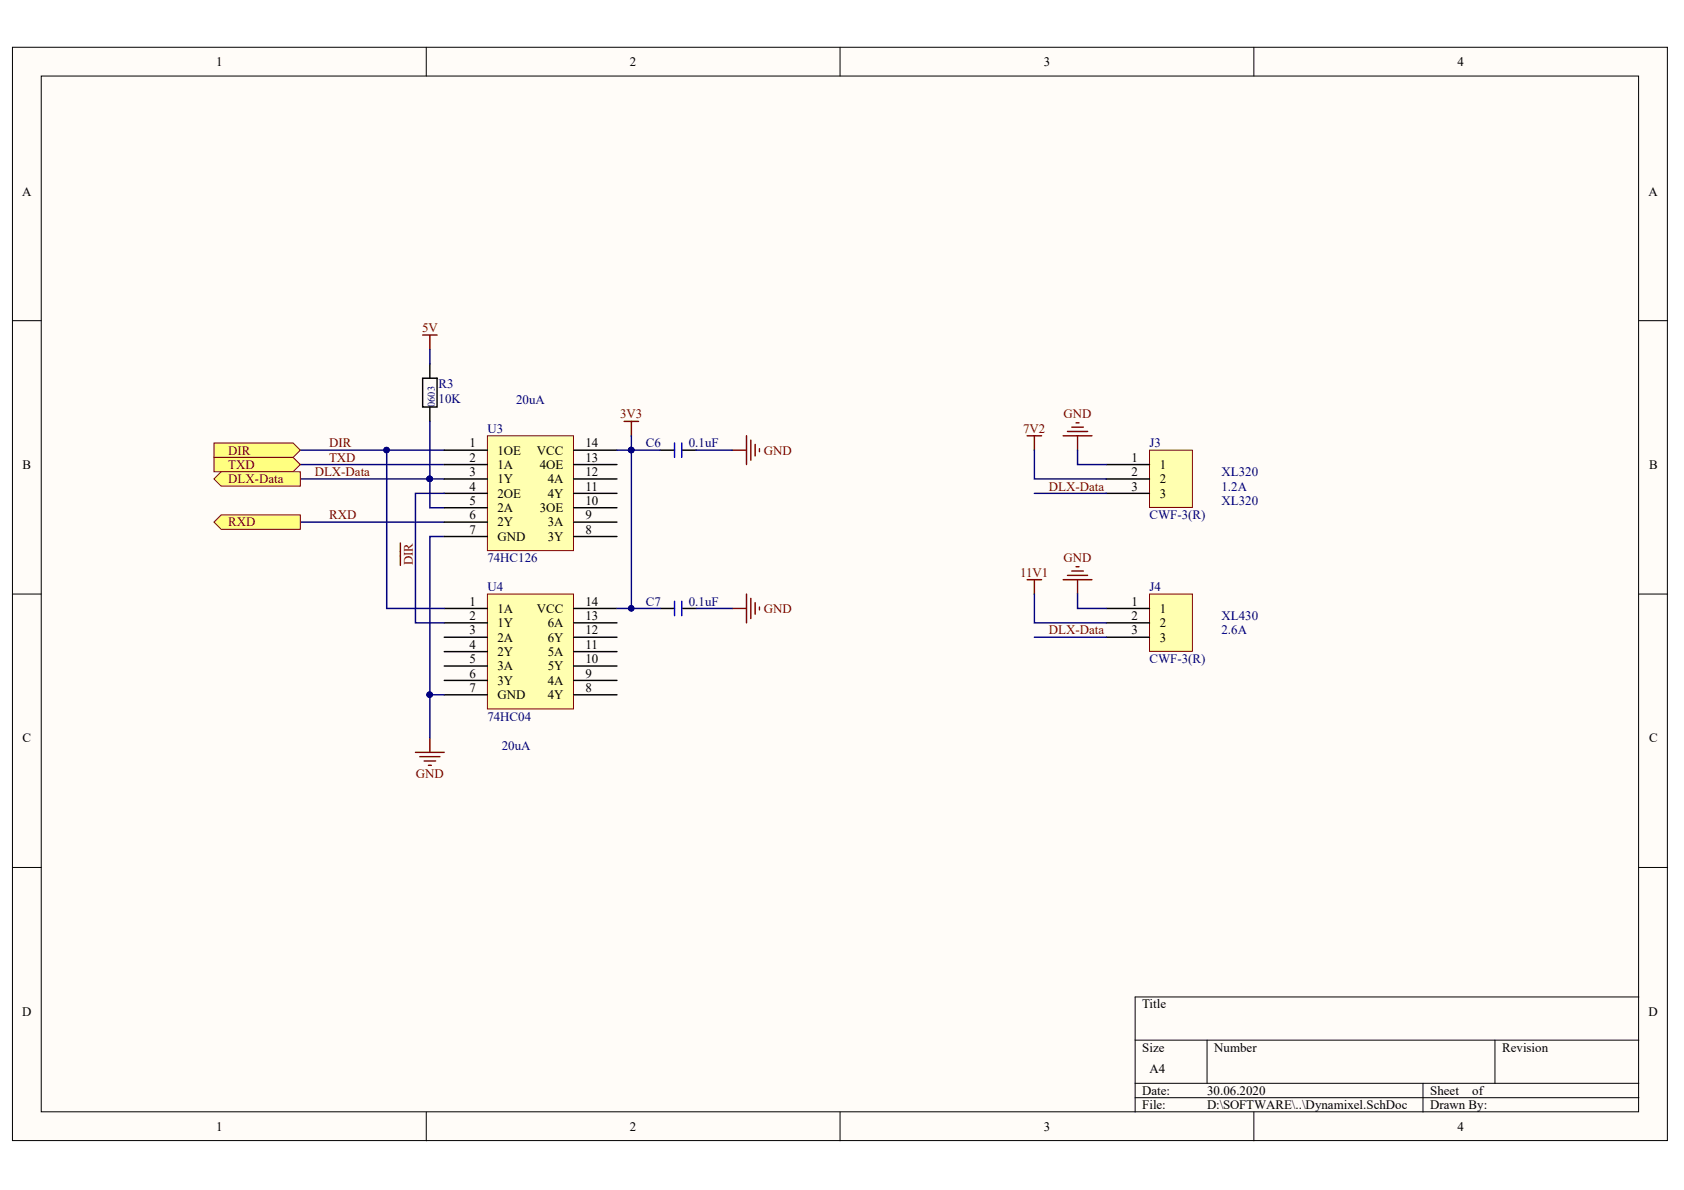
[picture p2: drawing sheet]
<svg xmlns="http://www.w3.org/2000/svg" width="297mm" height="210mm" viewBox="0 0 297 210" stroke-linecap="round" stroke-linejoin="round" font-family="sans-serif">
<g fill="#fffcf8" stroke="#000" stroke-width=".18">
<path d="M2.2 8.3h291.9v192.9h-291.9z"/>
<path d="M7.3 13.4h281.7v182.7h-281.7z"/>
</g>
<g fill="none" stroke="#000" stroke-width=".18">
<path d="M75.2 8.3v5.1M148.2 8.3v5.1M221.2 8.3v5.1M2.2 56.6h5.1M289.1 56.6h5.1M2.2 104.8h5.1M289.1 104.8h5.1M2.2 153h5.1M289.1 153h5.1M289.1 175.9h-88.9v20.3M75.2 196.2v5M148.2 196.2v5"/>
<path d="M200.2 183.5h88.9M200.2 191.1h88.9M200.2 193.6h88.9M212.9 183.5v7.6M221.2 196.2v5M251 191.1v5.1M263.7 183.5v7.6"/>
</g>
<path d="M202.8 104.8h7.5v10.1h-7.5z" fill="#ffffb0" stroke="#800000" stroke-width=".18"/>
<path d="M74.6 66.7h2.5v5.1h-2.5zM75.8 64.2v2.5M75.8 71.8v2.5M195.1 107.3h7.7M195.1 109.9h7.7M195.1 112.4h7.7" fill="none" stroke="#000" stroke-width=".25"/>
<path d="M189.8 100h.5M187.5 102.2h5.1M188.3 101.5h3.5M189.1 100.7h2M190.1 102.2v2.6M73.3 132.7h5.1M74 133.5h3.6M74.8 134.2h2M75.6 135h.5M75.8 130.2v2.5" fill="none" stroke="#800000" stroke-width=".25"/>
<path d="M53 79.4h25.4M53 84.5h25.4M53 81.9h25.4M53 92.1h25.4M75.8 84.5v5.1h2.6M78.4 94.6h-2.6v35.6M190.1 104.8v2.5h5" fill="none" stroke="#000080" stroke-width=".25"/>
<g fill="#000080" stroke="#000080" stroke-width=".18">
<circle cx="68.2" cy="79.4" r=".48"/>
<circle cx="75.8" cy="84.5" r=".49"/>
<circle cx="75.8" cy="122.5" r=".49"/>
</g>
<path d="M86 76.9h15.2v20.2h-15.2z" fill="#ffffb0" stroke="#800000" stroke-width=".18"/>
<g fill="none" stroke="#000" stroke-width=".25">
<path d="M78.4 79.4h7.6M101.2 79.4h7.6M78.4 81.9h7.6M78.4 94.6h7.6M78.4 92.1h7.6M78.4 89.6h7.6M78.4 87h7.6M78.4 84.5h7.6M101.2 81.9h7.6M101.2 94.6h7.6M101.2 92.1h7.6M101.2 89.6h7.6"/>
<path d="M101.2 87h7.6M101.2 84.5h7.6"/>
</g>
<path d="M86 104.8h15.2v20.2h-15.2z" fill="#ffffb0" stroke="#800000" stroke-width=".18"/>
<g fill="none" stroke="#000" stroke-width=".25">
<path d="M116.4 79.4h2.6M120.3 79.4h2.5M78.4 107.3h7.6M78.4 109.9h7.6M78.4 117.5h7.6M78.4 114.9h7.6M78.4 112.4h7.6M101.2 107.3h7.6M101.2 109.9h7.6M101.2 117.5h7.6M101.2 114.9h7.6M101.2 112.4h7.6"/>
<path d="M116.4 107.3h2.6M120.3 107.3h2.5M78.4 122.6h7.6M78.4 120h7.6M101.2 122.6h7.6M101.2 120h7.6"/>
</g>
<path d="M68.2 79.4v27.9h10.2M75.8 61.6v2.6M75.8 74.3v10.2M108.8 79.4h7.6M111.4 76.9v30.4h-2.6M122.8 79.4h6.3M78.4 87h-5.1v22.9h5.1M111.4 107.3h5M122.8 107.3h6.3M182.5 104.8v5.1h12.6M182.5 112.4h12.6M75.8 122.6h2.6" fill="none" stroke="#000080" stroke-width=".25"/>
<g fill="#000080" stroke="#000080" stroke-width=".18">
<circle cx="75.8" cy="122.5" r=".49"/>
<circle cx="68.2" cy="79.4" r=".48"/>
<circle cx="75.8" cy="84.5" r=".49"/>
<circle cx="111.3" cy="107.3" r=".48"/>
<circle cx="111.3" cy="79.4" r=".48"/>
</g>
<g fill="none" stroke="#800000" stroke-width=".25">
<path d="M74.6 59.1h2.5M75.8 59.1v2.5M110.1 74.3h2.5M111.4 74.3v2.6M129.1 79.4h2.6M131.7 76.9v5M132.4 77.6v3.6M133.2 78.4v2M134 79.2v.5M70.6 95.8v3.9M129.1 107.3h2.6M131.7 104.8v5.1"/>
<path d="M132.4 105.5v3.6M133.2 106.3v2M134 107.1v.5M181.2 102.2h2.5M182.5 102.2v2.6"/>
</g>
<path d="M119 78.1v2.6M120.3 78.1v2.6M119 106.1v2.5M120.3 106.1v2.5" fill="none" stroke="#0000bf" stroke-width=".25"/>
<path d="M202.8 79.4h7.5v10.1h-7.5z" fill="#ffffb0" stroke="#800000" stroke-width=".18"/>
<path d="M195.1 81.9h7.7M195.1 84.5h7.7M195.1 87h7.7" fill="none" stroke="#000" stroke-width=".25"/>
<path d="M181.2 76.9h2.5M182.5 76.9v2.5M187.5 76.9h5.1M188.3 76.1h3.5M189.1 75.3h2M189.8 74.6h.5M190.1 76.9v2.5" fill="none" stroke="#800000" stroke-width=".25"/>
<path d="M182.5 79.4v5.1h12.6M190.1 79.4v2.5h5M182.5 87h12.6" fill="none" stroke="#000080" stroke-width=".25"/>
<g fill="#ffff80" stroke="#800000" stroke-width=".18">
<path d="M37.7 80.7h14l1.3 1.2-1.3 1.3h-14z" fill-rule="evenodd"/>
<path d="M37.7 92.1l1.3-1.3h14v2.6h-14z" fill-rule="evenodd"/>
<path d="M37.7 78.1h14l1.3 1.3-1.3 1.3h-14z" fill-rule="evenodd"/>
<path d="M37.7 84.5l1.3-1.3h14v2.6h-14z" fill-rule="evenodd"/>
</g>
<g font-size="2.3">
<text x="38.1" y="11.6">1</text>
<text x="111.1" y="11.6">2</text>
<text x="184.1" y="11.6">3</text>
<text x="257.1" y="11.6">4</text>
<text x="3.9" y="34.5">A</text>
<text x="290.8" y="34.5">A</text>
<text x="4" y="82.7">B</text>
<text x="82.8" y="78.9">1</text>
<text x="82.8" y="81.5">2</text>
<text x="82.8" y="84">3</text>
<text x="87.7" y="80.2">1OE</text>
<text x="87.7" y="82.7">1A</text>
<text x="94.7" y="80.2">VCC</text>
<text x="95.2" y="82.7">4OE</text>
<text x="103.3" y="84">12</text>
<text x="103.3" y="81.5">13</text>
<text x="103.3" y="78.9">14</text>
<text x="199.6" y="81.5">1</text>
<text x="199.6" y="84">2</text>
<text x="204.6" y="82.7">1</text>
<text x="290.9" y="82.7">B</text>
<text x="82.8" y="86.5">4</text>
<text x="82.8" y="89.1">5</text>
<text x="87.7" y="85.3">1Y</text>
<text x="87.7" y="87.8">2OE</text>
<text x="96.6" y="87.8">4Y</text>
<text x="96.6" y="85.3">4A</text>
<text x="103.3" y="89.1">10</text>
<text x="103.3" y="86.5">11</text>
<text x="199.6" y="86.5">3</text>
<text x="204.6" y="85.3">2</text>
<text x="204.6" y="87.8">3</text>
<text x="82.8" y="94.1">7</text>
<text x="82.8" y="91.6">6</text>
<text x="87.7" y="95.4">GND</text>
<text x="87.7" y="90.3">2A</text>
<text x="87.7" y="92.9">2Y</text>
<text x="95.2" y="90.3">3OE</text>
<text x="96.6" y="95.4">3Y</text>
<text x="96.6" y="92.9">3A</text>
<text x="103.3" y="94.1">8</text>
<text x="103.3" y="91.6">9</text>
<text x="82.8" y="106.8">1</text>
<text x="103.3" y="106.8">14</text>
<text x="199.6" y="106.8">1</text>
<text x="82.8" y="109.4">2</text>
<text x="82.8" y="111.9">3</text>
<text x="87.7" y="108.1">1A</text>
<text x="87.7" y="110.6">1Y</text>
<text x="87.7" y="113.2">2A</text>
<text x="94.7" y="108.1">VCC</text>
<text x="96.6" y="113.2">6Y</text>
<text x="96.6" y="110.6">6A</text>
<text x="103.3" y="111.9">12</text>
<text x="103.3" y="109.4">13</text>
<text x="199.6" y="109.4">2</text>
<text x="199.6" y="111.9">3</text>
<text x="204.6" y="108.1">1</text>
<text x="204.6" y="110.6">2</text>
<text x="204.6" y="113.2">3</text>
<text x="82.8" y="114.4">4</text>
<text x="82.8" y="117">5</text>
<text x="82.8" y="119.5">6</text>
<text x="87.7" y="115.7">2Y</text>
<text x="87.7" y="118.2">3A</text>
<text x="96.6" y="118.2">5Y</text>
<text x="96.6" y="115.7">5A</text>
<text x="103.3" y="119.5">9</text>
<text x="103.3" y="117">10</text>
<text x="103.3" y="114.4">11</text>
<text x="82.8" y="122">7</text>
<text x="87.7" y="123.3">GND</text>
<text x="87.7" y="120.8">3Y</text>
<text x="96.6" y="123.3">4Y</text>
<text x="96.6" y="120.8">4A</text>
<text x="103.3" y="122">8</text>
<text x="4" y="131">C</text>
<text x="290.9" y="131">C</text>
<text x="3.9" y="179.1">D</text>
<text x="201.5" y="177.9">Title</text>
<text x="290.8" y="179.1">D</text>
<text x="201.5" y="185.5">Size</text>
<text x="214.2" y="185.5">Number</text>
<text x="265" y="185.5">Revision</text>
<text x="202.7" y="189.3">A4</text>
<text x="201.5" y="193.1">Date:</text>
<text x="201.5" y="195.7">File:</text>
<text x="212.9" y="193.1">30.06.2020</text>
<text x="212.9" y="195.7">D:\SOFTWARE\..\Dynamixel.SchDoc</text>
<text x="252.3" y="193.1">Sheet</text>
<text x="252.3" y="195.7">Drawn By:</text>
<text x="259.7" y="193.1">of</text>
<text x="38.1" y="199.5">1</text>
<text x="111.1" y="199.5">2</text>
<text x="184.1" y="199.5">3</text>
<text x="257.1" y="199.5">4</text>
</g>
<g font-size="2.3" fill="#800000">
<text x="74.4" y="58.6">5V</text>
<text x="109.4" y="73.8">3V3</text>
<text x="180.5" y="76.4">7V2</text>
<text x="187.6" y="73.8">GND</text>
<text x="40.3" y="82.7">TXD</text>
<text x="40.3" y="80.2">DIR</text>
<text x="55.5" y="84">DLX-Data</text>
<text x="58" y="81.5">TXD</text>
<text x="58" y="78.9">DIR</text>
<text x="134.7" y="80.2">GND</text>
<text x="40.3" y="85.3">DLX-Data</text>
<text x="185" y="86.5">DLX-Data</text>
<text x="40.3" y="92.9">RXD</text>
<text x="58" y="91.6">RXD</text>
<text x="72.8" y="99.7" transform="rotate(-90 72.8 99.7)">DIR</text>
<text x="179.9" y="101.7">11V1</text>
<text x="187.6" y="99.2">GND</text>
<text x="134.7" y="108.1">GND</text>
<text x="185" y="111.9">DLX-Data</text>
<text x="73.3" y="137.3">GND</text>
</g>
<g font-size="2.3" fill="#000080">
<text x="77.4" y="68.5">R3</text>
<text x="77.4" y="71">10K</text>
<text x="91" y="71.3">20uA</text>
<text x="86" y="76.4">U3</text>
<text x="113.9" y="78.9">C6</text>
<text x="121.5" y="78.9">0.1uF</text>
<text x="202.7" y="78.9">J3</text>
<text x="215.5" y="84">XL320</text>
<text x="215.5" y="86.5">1.2A</text>
<text x="215.5" y="89.1">XL320</text>
<text x="202.7" y="91.6">CWF-3(R)</text>
<text x="86" y="99.2">74HC126</text>
<text x="86" y="104.3">U4</text>
<text x="113.9" y="106.8">C7</text>
<text x="121.5" y="106.8">0.1uF</text>
<text x="202.7" y="104.3">J4</text>
<text x="215.5" y="109.4">XL430</text>
<text x="215.5" y="111.9">2.6A</text>
<text x="202.7" y="117">CWF-3(R)</text>
<text x="86" y="127.1">74HC04</text>
<text x="88.5" y="132.2">20uA</text>
</g>
<text font-size="1.8" fill="#000080" x="76.7" y="71.8" transform="rotate(-90 76.7 71.8)">0603</text>
</svg>
